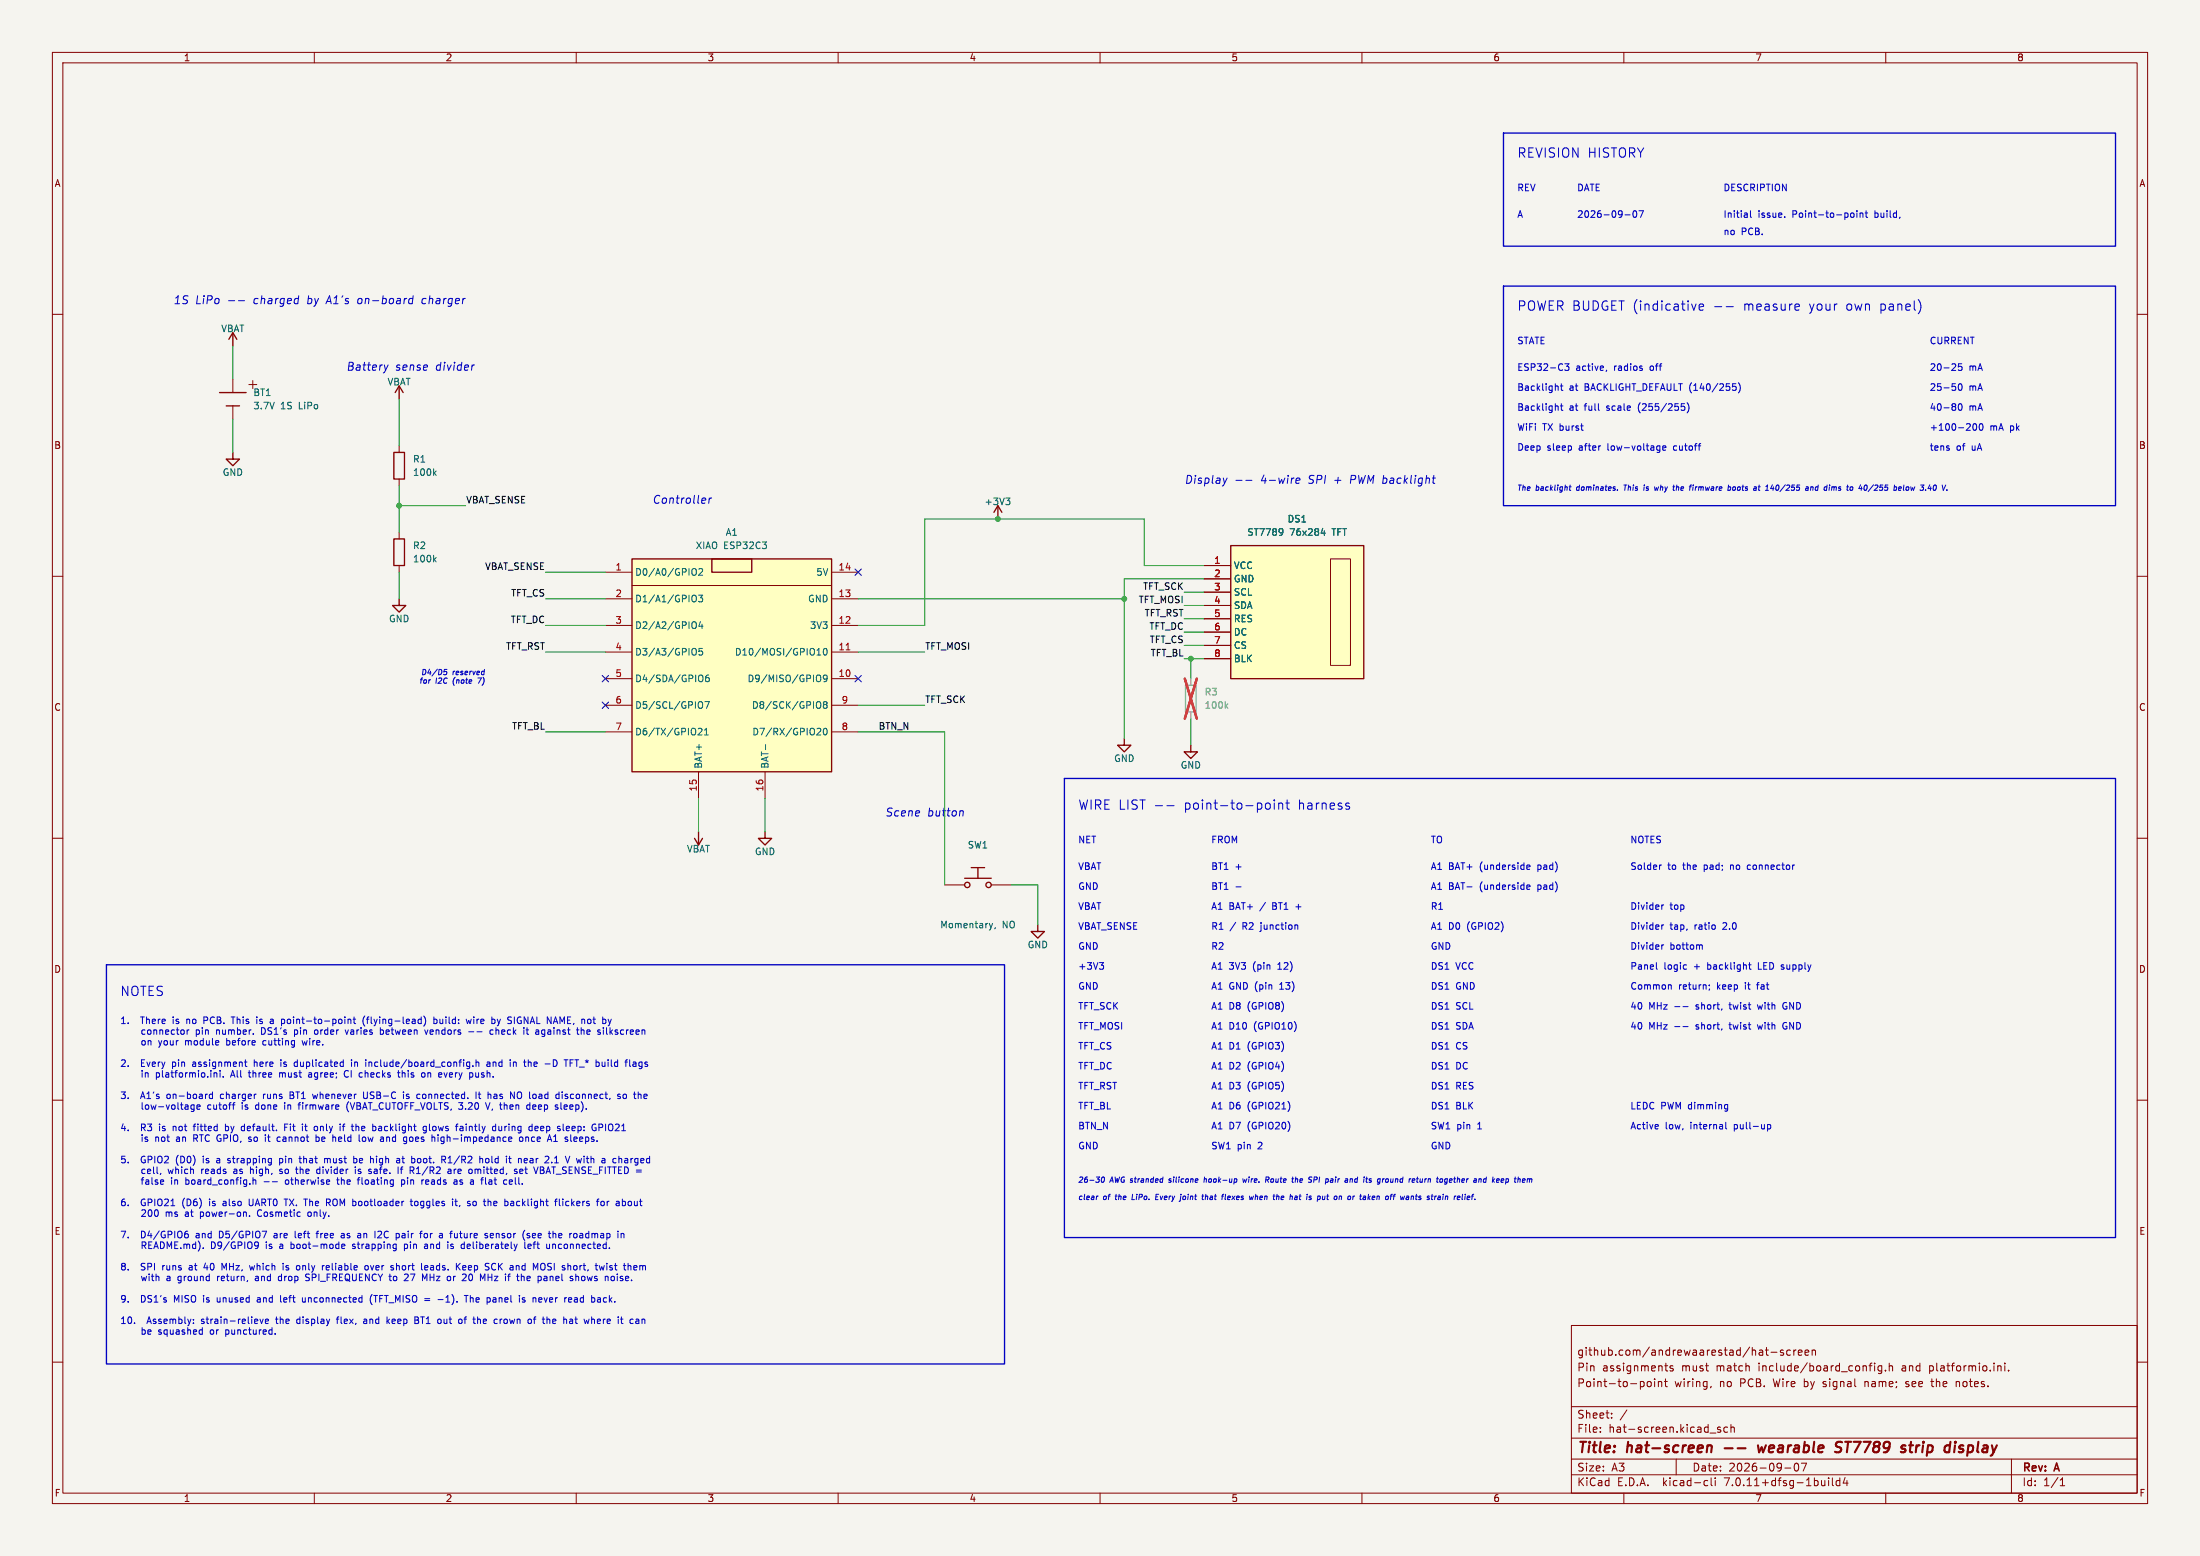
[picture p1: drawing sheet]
(kicad_sch (version 20230121) (generator eeschema)

 (paper "A3")

 (title_block
  (title "hat-screen -- wearable ST7789 strip display")
  (date "2026-09-07")
  (rev "A")
  (comment 1 "Point-to-point wiring, no PCB. Wire by signal name; see the notes.")
  (comment 2 "Pin assignments must match include/board_config.h and platformio.ini.")
  (comment 3 "github.com/andrewaarestad/hat-screen"))

 (lib_symbols
 (symbol "hat-screen:XIAO_ESP32C3" (pin_names (offset 0.508)) (in_bom yes) (on_board yes)
  (property "Reference" "A" (at 0 25.4 0) (effects (font (size 1.27 1.27))))
  (property "Value" "XIAO ESP32C3" (at 0 22.86 0) (effects (font (size 1.27 1.27))))
  (property "Footprint" "" (at 0 0 0) (effects (font (size 1.27 1.27)) hide))
  (property "Datasheet" "https://wiki.seeedstudio.com/XIAO_ESP32C3_Getting_Started/" (at 0 0 0) (effects (font (size 1.27 1.27)) hide))
  (property "Manufacturer" "Seeed Studio" (at 0 0 0) (effects (font (size 1.27 1.27)) hide))
  (property "MPN" "113991054" (at 0 0 0) (effects (font (size 1.27 1.27)) hide))
  (property "Fit" "Fit" (at 0 0 0) (effects (font (size 1.27 1.27)) hide))
  (symbol "XIAO_ESP32C3_0_1"
   (rectangle (start -19.05 20.32) (end 19.05 -20.32) (stroke (width 0.254) (type default)) (fill (type background)))
   (rectangle (start -3.81 20.32) (end 3.81 17.78) (stroke (width 0.254) (type default)) (fill (type none)))
   (polyline (pts (xy -19.05 15.24) (xy 19.05 15.24)) (stroke (width 0.127) (type default)) (fill (type none))))
  (symbol "XIAO_ESP32C3_1_1"
   (pin bidirectional line (at -24.13 17.78 0) (length 5.08) (name "D0/A0/GPIO2" (effects (font (size 1.27 1.27)))) (number "1" (effects (font (size 1.27 1.27)))))
   (pin bidirectional line (at -24.13 12.7 0) (length 5.08) (name "D1/A1/GPIO3" (effects (font (size 1.27 1.27)))) (number "2" (effects (font (size 1.27 1.27)))))
   (pin bidirectional line (at -24.13 7.62 0) (length 5.08) (name "D2/A2/GPIO4" (effects (font (size 1.27 1.27)))) (number "3" (effects (font (size 1.27 1.27)))))
   (pin bidirectional line (at -24.13 2.54 0) (length 5.08) (name "D3/A3/GPIO5" (effects (font (size 1.27 1.27)))) (number "4" (effects (font (size 1.27 1.27)))))
   (pin bidirectional line (at -24.13 -2.54 0) (length 5.08) (name "D4/SDA/GPIO6" (effects (font (size 1.27 1.27)))) (number "5" (effects (font (size 1.27 1.27)))))
   (pin bidirectional line (at -24.13 -7.62 0) (length 5.08) (name "D5/SCL/GPIO7" (effects (font (size 1.27 1.27)))) (number "6" (effects (font (size 1.27 1.27)))))
   (pin bidirectional line (at -24.13 -12.7 0) (length 5.08) (name "D6/TX/GPIO21" (effects (font (size 1.27 1.27)))) (number "7" (effects (font (size 1.27 1.27)))))
   (pin power_out line (at 24.13 17.78 180) (length 5.08) (name "5V" (effects (font (size 1.27 1.27)))) (number "14" (effects (font (size 1.27 1.27)))))
   (pin power_in line (at 24.13 12.7 180) (length 5.08) (name "GND" (effects (font (size 1.27 1.27)))) (number "13" (effects (font (size 1.27 1.27)))))
   (pin power_out line (at 24.13 7.62 180) (length 5.08) (name "3V3" (effects (font (size 1.27 1.27)))) (number "12" (effects (font (size 1.27 1.27)))))
   (pin bidirectional line (at 24.13 2.54 180) (length 5.08) (name "D10/MOSI/GPIO10" (effects (font (size 1.27 1.27)))) (number "11" (effects (font (size 1.27 1.27)))))
   (pin bidirectional line (at 24.13 -2.54 180) (length 5.08) (name "D9/MISO/GPIO9" (effects (font (size 1.27 1.27)))) (number "10" (effects (font (size 1.27 1.27)))))
   (pin bidirectional line (at 24.13 -7.62 180) (length 5.08) (name "D8/SCK/GPIO8" (effects (font (size 1.27 1.27)))) (number "9" (effects (font (size 1.27 1.27)))))
   (pin bidirectional line (at 24.13 -12.7 180) (length 5.08) (name "D7/RX/GPIO20" (effects (font (size 1.27 1.27)))) (number "8" (effects (font (size 1.27 1.27)))))
   (pin power_in line (at -6.35 -25.4 90) (length 5.08) (name "BAT+" (effects (font (size 1.27 1.27)))) (number "15" (effects (font (size 1.27 1.27)))))
   (pin power_in line (at 6.35 -25.4 90) (length 5.08) (name "BAT-" (effects (font (size 1.27 1.27)))) (number "16" (effects (font (size 1.27 1.27)))))))
 (symbol "hat-screen:ST7789_76x284" (pin_names (offset 0.508)) (in_bom yes) (on_board yes)
  (property "Reference" "DS" (at 0 15.24 0) (effects (font (size 1.27 1.27))))
  (property "Value" "ST7789 76x284 TFT" (at 0 -15.24 0) (effects (font (size 1.27 1.27))))
  (property "Footprint" "" (at 0 0 0) (effects (font (size 1.27 1.27)) hide))
  (property "Datasheet" "~" (at 0 0 0) (effects (font (size 1.27 1.27)) hide))
  (property "Manufacturer" "Generic" (at 0 0 0) (effects (font (size 1.27 1.27)) hide))
  (property "MPN" "ST7789 2.25\" 76x284" (at 0 0 0) (effects (font (size 1.27 1.27)) hide))
  (property "Fit" "Fit" (at 0 0 0) (effects (font (size 1.27 1.27)) hide))
  (symbol "ST7789_76x284_0_1"
   (rectangle (start -12.7 12.7) (end 12.7 -12.7) (stroke (width 0.254) (type default)) (fill (type background)))
   (rectangle (start 6.35 10.16) (end 10.16 -10.16) (stroke (width 0.127) (type default)) (fill (type none))))
  (symbol "ST7789_76x284_1_1"
   (pin power_in line (at -17.78 8.89 0) (length 5.08) (name "VCC" (effects (font (size 1.27 1.27)))) (number "1" (effects (font (size 1.27 1.27)))))
   (pin power_in line (at -17.78 6.35 0) (length 5.08) (name "GND" (effects (font (size 1.27 1.27)))) (number "2" (effects (font (size 1.27 1.27)))))
   (pin input line (at -17.78 3.81 0) (length 5.08) (name "SCL" (effects (font (size 1.27 1.27)))) (number "3" (effects (font (size 1.27 1.27)))))
   (pin input line (at -17.78 1.27 0) (length 5.08) (name "SDA" (effects (font (size 1.27 1.27)))) (number "4" (effects (font (size 1.27 1.27)))))
   (pin input line (at -17.78 -1.27 0) (length 5.08) (name "RES" (effects (font (size 1.27 1.27)))) (number "5" (effects (font (size 1.27 1.27)))))
   (pin input line (at -17.78 -3.81 0) (length 5.08) (name "DC" (effects (font (size 1.27 1.27)))) (number "6" (effects (font (size 1.27 1.27)))))
   (pin input line (at -17.78 -6.35 0) (length 5.08) (name "CS" (effects (font (size 1.27 1.27)))) (number "7" (effects (font (size 1.27 1.27)))))
   (pin input line (at -17.78 -8.89 0) (length 5.08) (name "BLK" (effects (font (size 1.27 1.27)))) (number "8" (effects (font (size 1.27 1.27)))))))
 (symbol "hat-screen:R" (pin_numbers hide) (pin_names (offset 0) hide) (in_bom yes) (on_board yes)
  (property "Reference" "R" (at 2.54 0 90) (effects (font (size 1.27 1.27))))
  (property "Value" "R" (at 0 0 90) (effects (font (size 1.27 1.27))))
  (property "Footprint" "" (at 0 0 0) (effects (font (size 1.27 1.27)) hide))
  (property "Datasheet" "~" (at 0 0 0) (effects (font (size 1.27 1.27)) hide))
  (symbol "R_0_1"
   (rectangle (start -1.016 2.54) (end 1.016 -2.54) (stroke (width 0.254) (type default)) (fill (type none))))
  (symbol "R_1_1"
   (pin passive line (at 0 3.81 270) (length 1.27) (name "~" (effects (font (size 1.27 1.27)))) (number "1" (effects (font (size 1.27 1.27)))))
   (pin passive line (at 0 -3.81 90) (length 1.27) (name "~" (effects (font (size 1.27 1.27)))) (number "2" (effects (font (size 1.27 1.27)))))))
 (symbol "hat-screen:SW_Push" (pin_numbers hide) (pin_names (offset 0) hide) (in_bom yes) (on_board yes)
  (property "Reference" "SW" (at 0 5.08 0) (effects (font (size 1.27 1.27))))
  (property "Value" "SW_Push" (at 0 -3.81 0) (effects (font (size 1.27 1.27))))
  (property "Footprint" "" (at 0 0 0) (effects (font (size 1.27 1.27)) hide))
  (property "Datasheet" "~" (at 0 0 0) (effects (font (size 1.27 1.27)) hide))
  (symbol "SW_Push_0_1"
   (circle (center -2.032 0) (radius 0.508) (stroke (width 0.254) (type default)) (fill (type none)))
   (circle (center 2.032 0) (radius 0.508) (stroke (width 0.254) (type default)) (fill (type none)))
   (polyline (pts (xy -2.54 1.27) (xy 2.54 1.27)) (stroke (width 0.254) (type default)) (fill (type none)))
   (polyline (pts (xy 0 1.27) (xy 0 3.302)) (stroke (width 0.254) (type default)) (fill (type none)))
   (polyline (pts (xy -1.27 3.302) (xy 1.27 3.302)) (stroke (width 0.254) (type default)) (fill (type none))))
  (symbol "SW_Push_1_1"
   (pin passive line (at -6.35 0 0) (length 3.81) (name "1" (effects (font (size 1.27 1.27)))) (number "1" (effects (font (size 1.27 1.27)))))
   (pin passive line (at 6.35 0 180) (length 3.81) (name "2" (effects (font (size 1.27 1.27)))) (number "2" (effects (font (size 1.27 1.27)))))))
 (symbol "hat-screen:Battery_Cell_LiPo" (pin_numbers hide) (pin_names (offset 0) hide) (in_bom yes) (on_board yes)
  (property "Reference" "BT" (at 3.81 1.27 0) (effects (font (size 1.27 1.27))))
  (property "Value" "3.7V 1S LiPo" (at 3.81 -1.27 0) (effects (font (size 1.27 1.27))))
  (property "Footprint" "" (at 0 0 0) (effects (font (size 1.27 1.27)) hide))
  (property "Datasheet" "~" (at 0 0 0) (effects (font (size 1.27 1.27)) hide))
  (symbol "Battery_Cell_LiPo_0_1"
   (polyline (pts (xy -2.54 1.27) (xy 2.54 1.27)) (stroke (width 0.254) (type default)) (fill (type none)))
   (polyline (pts (xy -1.27 -1.27) (xy 1.27 -1.27)) (stroke (width 0.254) (type default)) (fill (type none)))
   (polyline (pts (xy 3.048 2.794) (xy 4.572 2.794)) (stroke (width 0.127) (type default)) (fill (type none)))
   (polyline (pts (xy 3.81 2.032) (xy 3.81 3.556)) (stroke (width 0.127) (type default)) (fill (type none))))
  (symbol "Battery_Cell_LiPo_1_1"
   (pin power_out line (at 0 3.81 270) (length 2.54) (name "+" (effects (font (size 1.27 1.27)))) (number "1" (effects (font (size 1.27 1.27)))))
   (pin power_out line (at 0 -3.81 90) (length 2.54) (name "-" (effects (font (size 1.27 1.27)))) (number "2" (effects (font (size 1.27 1.27)))))))
 (symbol "hat-screen:+3V3" (power) (pin_numbers hide) (pin_names (offset 0) hide) (in_bom no) (on_board yes)
  (property "Reference" "#PWR" (at 0 -1.27 0) (effects (font (size 1.27 1.27))))
  (property "Value" "+3V3" (at 0 3.556 0) (effects (font (size 1.27 1.27))))
  (property "Footprint" "" (at 0 0 0) (effects (font (size 1.27 1.27)) hide))
  (property "Datasheet" "~" (at 0 0 0) (effects (font (size 1.27 1.27)) hide))
  (symbol "+3V3_0_1"
   (polyline (pts (xy 0 0) (xy 0 2.54)) (stroke (width 0.254) (type default)) (fill (type none)))
   (polyline (pts (xy -0.762 1.27) (xy 0 2.54) (xy 0.762 1.27)) (stroke (width 0.254) (type default)) (fill (type none))))
  (symbol "+3V3_1_1"
   (pin power_in line (at 0 0 90) (length 0) hide (name "+3V3" (effects (font (size 1.27 1.27)))) (number "1" (effects (font (size 1.27 1.27)))))))
 (symbol "hat-screen:VBAT" (power) (pin_numbers hide) (pin_names (offset 0) hide) (in_bom no) (on_board yes)
  (property "Reference" "#PWR" (at 0 -1.27 0) (effects (font (size 1.27 1.27))))
  (property "Value" "VBAT" (at 0 3.556 0) (effects (font (size 1.27 1.27))))
  (property "Footprint" "" (at 0 0 0) (effects (font (size 1.27 1.27)) hide))
  (property "Datasheet" "~" (at 0 0 0) (effects (font (size 1.27 1.27)) hide))
  (symbol "VBAT_0_1"
   (polyline (pts (xy 0 0) (xy 0 2.54)) (stroke (width 0.254) (type default)) (fill (type none)))
   (polyline (pts (xy -0.762 1.27) (xy 0 2.54) (xy 0.762 1.27)) (stroke (width 0.254) (type default)) (fill (type none))))
  (symbol "VBAT_1_1"
   (pin power_in line (at 0 0 90) (length 0) hide (name "VBAT" (effects (font (size 1.27 1.27)))) (number "1" (effects (font (size 1.27 1.27)))))))
 (symbol "hat-screen:GND" (power) (pin_numbers hide) (pin_names (offset 0) hide) (in_bom no) (on_board yes)
  (property "Reference" "#PWR" (at 0 1.27 0) (effects (font (size 1.27 1.27))))
  (property "Value" "GND" (at 0 -3.81 0) (effects (font (size 1.27 1.27))))
  (property "Footprint" "" (at 0 0 0) (effects (font (size 1.27 1.27)) hide))
  (property "Datasheet" "~" (at 0 0 0) (effects (font (size 1.27 1.27)) hide))
  (symbol "GND_0_1"
   (polyline (pts (xy 0 0) (xy 0 -1.27) (xy 1.27 -1.27) (xy 0 -2.54) (xy -1.27 -1.27) (xy 0 -1.27)) (stroke (width 0.254) (type default)) (fill (type none))))
  (symbol "GND_1_1"
   (pin power_in line (at 0 0 270) (length 0) hide (name "GND" (effects (font (size 1.27 1.27)))) (number "1" (effects (font (size 1.27 1.27))))))))

 (symbol (lib_id "hat-screen:XIAO_ESP32C3") (at 139.7 127.0 0) (unit 1) (in_bom yes) (on_board yes) (dnp no)
  (property "Reference" "A1" (id 0) (at 139.7 101.6 0) (effects (font (size 1.27 1.27))))
  (property "Value" "XIAO ESP32C3" (id 1) (at 139.7 104.14 0) (effects (font (size 1.27 1.27))))
  (property "Footprint" "" (id 2) (at 139.7 127.0 0) (effects (font (size 1.27 1.27)) hide))
  (property "Datasheet" "~" (id 3) (at 139.7 127.0 0) (effects (font (size 1.27 1.27)) hide))
  (property "Manufacturer" "Seeed Studio" (id 4) (at 139.7 127.0 0) (effects (font (size 1.27 1.27)) hide))
  (property "MPN" "113991054" (id 5) (at 139.7 127.0 0) (effects (font (size 1.27 1.27)) hide))
  (property "Fit" "Fit" (id 6) (at 139.7 127.0 0) (effects (font (size 1.27 1.27)) hide))
  (property "Description" "ESP32-C3 module, USB-C, on-board 1S LiPo charger" (id 7) (at 139.7 127.0 0) (effects (font (size 1.27 1.27)) hide)) (pin "1") (pin "2") (pin "3") (pin "4") (pin "5") (pin "6") (pin "7") (pin "8") (pin "9") (pin "10") (pin "11") (pin "12") (pin "13") (pin "14") (pin "15") (pin "16"))
 (wire (pts (xy 115.57 109.22) (xy 104.14 109.22)) (stroke (width 0) (type default)))
 (label "VBAT_SENSE" (at 104.14 109.22 180) (fields_autoplaced) (effects (font (size 1.27 1.27)) (justify right bottom)))
 (wire (pts (xy 115.57 114.3) (xy 104.14 114.3)) (stroke (width 0) (type default)))
 (label "TFT_CS" (at 104.14 114.3 180) (fields_autoplaced) (effects (font (size 1.27 1.27)) (justify right bottom)))
 (wire (pts (xy 115.57 119.38) (xy 104.14 119.38)) (stroke (width 0) (type default)))
 (label "TFT_DC" (at 104.14 119.38 180) (fields_autoplaced) (effects (font (size 1.27 1.27)) (justify right bottom)))
 (wire (pts (xy 115.57 124.46) (xy 104.14 124.46)) (stroke (width 0) (type default)))
 (label "TFT_RST" (at 104.14 124.46 180) (fields_autoplaced) (effects (font (size 1.27 1.27)) (justify right bottom)))
 (wire (pts (xy 115.57 139.7) (xy 104.14 139.7)) (stroke (width 0) (type default)))
 (label "TFT_BL" (at 104.14 139.7 180) (fields_autoplaced) (effects (font (size 1.27 1.27)) (justify right bottom)))
 (no_connect (at 115.57 129.54))
 (no_connect (at 115.57 134.62))
 (no_connect (at 163.82999999999998 109.22))
 (no_connect (at 163.82999999999998 129.54))
 (wire (pts (xy 163.82999999999998 124.46) (xy 176.53 124.46)) (stroke (width 0) (type default)))
 (label "TFT_MOSI" (at 176.53 124.46 0) (fields_autoplaced) (effects (font (size 1.27 1.27)) (justify left bottom)))
 (wire (pts (xy 163.82999999999998 134.62) (xy 176.53 134.62)) (stroke (width 0) (type default)))
 (label "TFT_SCK" (at 176.53 134.62 0) (fields_autoplaced) (effects (font (size 1.27 1.27)) (justify left bottom)))
 (wire (pts (xy 163.82999999999998 114.3) (xy 214.63 114.3)) (stroke (width 0) (type default)))
 (wire (pts (xy 214.63 114.3) (xy 214.63 140.97)) (stroke (width 0) (type default)))
 (symbol (lib_id "hat-screen:GND") (at 214.63 140.97 0) (unit 1) (in_bom no) (on_board yes) (dnp no)
  (property "Reference" "#PWR0101" (id 0) (at 214.63 147.32 0) (effects (font (size 1.27 1.27)) hide))
  (property "Value" "GND" (id 1) (at 214.63 144.78 0) (effects (font (size 1.27 1.27))))
  (property "Footprint" "" (id 2) (at 214.63 140.97 0) (effects (font (size 1.27 1.27)) hide))
  (property "Datasheet" "~" (id 3) (at 214.63 140.97 0) (effects (font (size 1.27 1.27)) hide)) (pin "1"))
 (wire (pts (xy 163.82999999999998 119.38) (xy 176.53 119.38)) (stroke (width 0) (type default)))
 (wire (pts (xy 176.53 119.38) (xy 176.53 99.06)) (stroke (width 0) (type default)))
 (wire (pts (xy 176.53 99.06) (xy 190.5 99.06)) (stroke (width 0) (type default)))
 (wire (pts (xy 190.5 99.06) (xy 218.44 99.06)) (stroke (width 0) (type default)))
 (wire (pts (xy 218.44 99.06) (xy 218.44 107.95)) (stroke (width 0) (type default)))
 (wire (pts (xy 218.44 107.95) (xy 229.87 107.95)) (stroke (width 0) (type default)))
 (junction (at 190.5 99.06) (diameter 0) (color 0 0 0 0))
 (symbol (lib_id "hat-screen:+3V3") (at 190.5 99.06 0) (unit 1) (in_bom no) (on_board yes) (dnp no)
  (property "Reference" "#PWR0102" (id 0) (at 190.5 105.41 0) (effects (font (size 1.27 1.27)) hide))
  (property "Value" "+3V3" (id 1) (at 190.5 95.758 0) (effects (font (size 1.27 1.27))))
  (property "Footprint" "" (id 2) (at 190.5 99.06 0) (effects (font (size 1.27 1.27)) hide))
  (property "Datasheet" "~" (id 3) (at 190.5 99.06 0) (effects (font (size 1.27 1.27)) hide)) (pin "1"))
 (wire (pts (xy 133.35 152.4) (xy 133.35 158.75)) (stroke (width 0) (type default)))
 (symbol (lib_id "hat-screen:VBAT") (at 133.35 158.75 180) (unit 1) (in_bom no) (on_board yes) (dnp no)
  (property "Reference" "#PWR0103" (id 0) (at 133.35 165.1 0) (effects (font (size 1.27 1.27)) hide))
  (property "Value" "VBAT" (id 1) (at 133.35 162.052 0) (effects (font (size 1.27 1.27))))
  (property "Footprint" "" (id 2) (at 133.35 158.75 0) (effects (font (size 1.27 1.27)) hide))
  (property "Datasheet" "~" (id 3) (at 133.35 158.75 0) (effects (font (size 1.27 1.27)) hide)) (pin "1"))
 (wire (pts (xy 146.05 152.4) (xy 146.05 158.75)) (stroke (width 0) (type default)))
 (symbol (lib_id "hat-screen:GND") (at 146.05 158.75 0) (unit 1) (in_bom no) (on_board yes) (dnp no)
  (property "Reference" "#PWR0104" (id 0) (at 146.05 165.1 0) (effects (font (size 1.27 1.27)) hide))
  (property "Value" "GND" (id 1) (at 146.05 162.56 0) (effects (font (size 1.27 1.27))))
  (property "Footprint" "" (id 2) (at 146.05 158.75 0) (effects (font (size 1.27 1.27)) hide))
  (property "Datasheet" "~" (id 3) (at 146.05 158.75 0) (effects (font (size 1.27 1.27)) hide)) (pin "1"))
 (symbol (lib_id "hat-screen:Battery_Cell_LiPo") (at 44.45 76.2 0) (unit 1) (in_bom yes) (on_board yes) (dnp no)
  (property "Reference" "BT1" (id 0) (at 48.26 74.93 0) (effects (font (size 1.27 1.27)) (justify left)))
  (property "Value" "3.7V 1S LiPo" (id 1) (at 48.26 77.47 0) (effects (font (size 1.27 1.27)) (justify left)))
  (property "Footprint" "" (id 2) (at 44.45 76.2 0) (effects (font (size 1.27 1.27)) hide))
  (property "Datasheet" "~" (id 3) (at 44.45 76.2 0) (effects (font (size 1.27 1.27)) hide))
  (property "Fit" "Fit" (id 4) (at 44.45 76.2 0) (effects (font (size 1.27 1.27)) hide))
  (property "Description" "1S LiPo, 3.7 V nominal / 4.2 V charged; size to suit the hat band" (id 5) (at 44.45 76.2 0) (effects (font (size 1.27 1.27)) hide)) (pin "1") (pin "2"))
 (wire (pts (xy 44.45 72.39) (xy 44.45 66.04)) (stroke (width 0) (type default)))
 (symbol (lib_id "hat-screen:VBAT") (at 44.45 66.04 0) (unit 1) (in_bom no) (on_board yes) (dnp no)
  (property "Reference" "#PWR0105" (id 0) (at 44.45 72.39 0) (effects (font (size 1.27 1.27)) hide))
  (property "Value" "VBAT" (id 1) (at 44.45 62.73800000000001 0) (effects (font (size 1.27 1.27))))
  (property "Footprint" "" (id 2) (at 44.45 66.04 0) (effects (font (size 1.27 1.27)) hide))
  (property "Datasheet" "~" (id 3) (at 44.45 66.04 0) (effects (font (size 1.27 1.27)) hide)) (pin "1"))
 (wire (pts (xy 44.45 80.01) (xy 44.45 86.36)) (stroke (width 0) (type default)))
 (symbol (lib_id "hat-screen:GND") (at 44.45 86.36 0) (unit 1) (in_bom no) (on_board yes) (dnp no)
  (property "Reference" "#PWR0106" (id 0) (at 44.45 92.71 0) (effects (font (size 1.27 1.27)) hide))
  (property "Value" "GND" (id 1) (at 44.45 90.17 0) (effects (font (size 1.27 1.27))))
  (property "Footprint" "" (id 2) (at 44.45 86.36 0) (effects (font (size 1.27 1.27)) hide))
  (property "Datasheet" "~" (id 3) (at 44.45 86.36 0) (effects (font (size 1.27 1.27)) hide)) (pin "1"))
 (symbol (lib_id "hat-screen:R") (at 76.2 88.9 0) (unit 1) (in_bom yes) (on_board yes) (dnp no)
  (property "Reference" "R1" (id 0) (at 78.74 87.63 0) (effects (font (size 1.27 1.27)) (justify left)))
  (property "Value" "100k" (id 1) (at 78.74 90.17 0) (effects (font (size 1.27 1.27)) (justify left)))
  (property "Footprint" "" (id 2) (at 76.2 88.9 0) (effects (font (size 1.27 1.27)) hide))
  (property "Datasheet" "~" (id 3) (at 76.2 88.9 0) (effects (font (size 1.27 1.27)) hide))
  (property "Fit" "Fit" (id 4) (at 76.2 88.9 0) (effects (font (size 1.27 1.27)) hide))
  (property "Tolerance" "1%" (id 5) (at 76.2 88.9 0) (effects (font (size 1.27 1.27)) hide))
  (property "Power" "0.125W" (id 6) (at 76.2 88.9 0) (effects (font (size 1.27 1.27)) hide)) (pin "1") (pin "2"))
 (symbol (lib_id "hat-screen:R") (at 76.2 105.41 0) (unit 1) (in_bom yes) (on_board yes) (dnp no)
  (property "Reference" "R2" (id 0) (at 78.74 104.14 0) (effects (font (size 1.27 1.27)) (justify left)))
  (property "Value" "100k" (id 1) (at 78.74 106.68 0) (effects (font (size 1.27 1.27)) (justify left)))
  (property "Footprint" "" (id 2) (at 76.2 105.41 0) (effects (font (size 1.27 1.27)) hide))
  (property "Datasheet" "~" (id 3) (at 76.2 105.41 0) (effects (font (size 1.27 1.27)) hide))
  (property "Fit" "Fit" (id 4) (at 76.2 105.41 0) (effects (font (size 1.27 1.27)) hide))
  (property "Tolerance" "1%" (id 5) (at 76.2 105.41 0) (effects (font (size 1.27 1.27)) hide))
  (property "Power" "0.125W" (id 6) (at 76.2 105.41 0) (effects (font (size 1.27 1.27)) hide)) (pin "1") (pin "2"))
 (symbol (lib_id "hat-screen:VBAT") (at 76.2 76.2 0) (unit 1) (in_bom no) (on_board yes) (dnp no)
  (property "Reference" "#PWR0107" (id 0) (at 76.2 82.55 0) (effects (font (size 1.27 1.27)) hide))
  (property "Value" "VBAT" (id 1) (at 76.2 72.898 0) (effects (font (size 1.27 1.27))))
  (property "Footprint" "" (id 2) (at 76.2 76.2 0) (effects (font (size 1.27 1.27)) hide))
  (property "Datasheet" "~" (id 3) (at 76.2 76.2 0) (effects (font (size 1.27 1.27)) hide)) (pin "1"))
 (wire (pts (xy 76.2 76.2) (xy 76.2 85.09)) (stroke (width 0) (type default)))
 (wire (pts (xy 76.2 92.71) (xy 76.2 96.52)) (stroke (width 0) (type default)))
 (wire (pts (xy 76.2 96.52) (xy 76.2 101.6)) (stroke (width 0) (type default)))
 (junction (at 76.2 96.52) (diameter 0) (color 0 0 0 0))
 (wire (pts (xy 76.2 96.52) (xy 88.9 96.52)) (stroke (width 0) (type default)))
 (label "VBAT_SENSE" (at 88.9 96.52 0) (fields_autoplaced) (effects (font (size 1.27 1.27)) (justify left bottom)))
 (wire (pts (xy 76.2 109.22) (xy 76.2 114.3)) (stroke (width 0) (type default)))
 (symbol (lib_id "hat-screen:GND") (at 76.2 114.3 0) (unit 1) (in_bom no) (on_board yes) (dnp no)
  (property "Reference" "#PWR0108" (id 0) (at 76.2 120.64999999999999 0) (effects (font (size 1.27 1.27)) hide))
  (property "Value" "GND" (id 1) (at 76.2 118.11 0) (effects (font (size 1.27 1.27))))
  (property "Footprint" "" (id 2) (at 76.2 114.3 0) (effects (font (size 1.27 1.27)) hide))
  (property "Datasheet" "~" (id 3) (at 76.2 114.3 0) (effects (font (size 1.27 1.27)) hide)) (pin "1"))
 (symbol (lib_id "hat-screen:ST7789_76x284") (at 247.65 116.84 0) (unit 1) (in_bom yes) (on_board yes) (dnp no)
  (property "Reference" "DS1" (id 0) (at 247.65 99.06 0) (effects (font (size 1.27 1.27))))
  (property "Value" "ST7789 76x284 TFT" (id 1) (at 247.65 101.6 0) (effects (font (size 1.27 1.27))))
  (property "Footprint" "" (id 2) (at 247.65 116.84 0) (effects (font (size 1.27 1.27)) hide))
  (property "Datasheet" "~" (id 3) (at 247.65 116.84 0) (effects (font (size 1.27 1.27)) hide))
  (property "Manufacturer" "Generic" (id 4) (at 247.65 116.84 0) (effects (font (size 1.27 1.27)) hide))
  (property "MPN" "ST7789 2.25in 76x284" (id 5) (at 247.65 116.84 0) (effects (font (size 1.27 1.27)) hide))
  (property "Fit" "Fit" (id 6) (at 247.65 116.84 0) (effects (font (size 1.27 1.27)) hide))
  (property "Description" "4-wire SPI TFT strip panel, LED backlight" (id 7) (at 247.65 116.84 0) (effects (font (size 1.27 1.27)) hide)) (pin "1") (pin "2") (pin "3") (pin "4") (pin "5") (pin "6") (pin "7") (pin "8"))
 (wire (pts (xy 229.87 110.49) (xy 214.63 110.49)) (stroke (width 0) (type default)))
 (wire (pts (xy 214.63 110.49) (xy 214.63 114.3)) (stroke (width 0) (type default)))
 (junction (at 214.63 114.3) (diameter 0) (color 0 0 0 0))
 (wire (pts (xy 229.87 113.03) (xy 226.06 113.03)) (stroke (width 0) (type default)))
 (label "TFT_SCK" (at 226.06 113.03 180) (fields_autoplaced) (effects (font (size 1.27 1.27)) (justify right bottom)))
 (wire (pts (xy 229.87 115.57) (xy 226.06 115.57)) (stroke (width 0) (type default)))
 (label "TFT_MOSI" (at 226.06 115.57 180) (fields_autoplaced) (effects (font (size 1.27 1.27)) (justify right bottom)))
 (wire (pts (xy 229.87 118.11) (xy 226.06 118.11)) (stroke (width 0) (type default)))
 (label "TFT_RST" (at 226.06 118.11 180) (fields_autoplaced) (effects (font (size 1.27 1.27)) (justify right bottom)))
 (wire (pts (xy 229.87 120.65) (xy 226.06 120.65)) (stroke (width 0) (type default)))
 (label "TFT_DC" (at 226.06 120.65 180) (fields_autoplaced) (effects (font (size 1.27 1.27)) (justify right bottom)))
 (wire (pts (xy 229.87 123.19) (xy 226.06 123.19)) (stroke (width 0) (type default)))
 (label "TFT_CS" (at 226.06 123.19 180) (fields_autoplaced) (effects (font (size 1.27 1.27)) (justify right bottom)))
 (wire (pts (xy 229.87 125.73) (xy 227.33 125.73)) (stroke (width 0) (type default)))
 (wire (pts (xy 227.33 125.73) (xy 226.06 125.73)) (stroke (width 0) (type default)))
 (junction (at 227.33 125.73) (diameter 0) (color 0 0 0 0))
 (label "TFT_BL" (at 226.06 125.73 180) (fields_autoplaced) (effects (font (size 1.27 1.27)) (justify right bottom)))
 (wire (pts (xy 227.33 125.73) (xy 227.33 129.54)) (stroke (width 0) (type default)))
 (symbol (lib_id "hat-screen:R") (at 227.33 133.35 0) (unit 1) (in_bom yes) (on_board yes) (dnp yes)
  (property "Reference" "R3" (id 0) (at 229.87 132.08 0) (effects (font (size 1.27 1.27)) (justify left)))
  (property "Value" "100k" (id 1) (at 229.87 134.62 0) (effects (font (size 1.27 1.27)) (justify left)))
  (property "Footprint" "" (id 2) (at 227.33 133.35 0) (effects (font (size 1.27 1.27)) hide))
  (property "Datasheet" "~" (id 3) (at 227.33 133.35 0) (effects (font (size 1.27 1.27)) hide))
  (property "Fit" "DNF - see note 4" (id 4) (at 227.33 133.35 0) (effects (font (size 1.27 1.27)) hide))
  (property "Tolerance" "5%" (id 5) (at 227.33 133.35 0) (effects (font (size 1.27 1.27)) hide))
  (property "Power" "0.125W" (id 6) (at 227.33 133.35 0) (effects (font (size 1.27 1.27)) hide)) (pin "1") (pin "2"))
 (wire (pts (xy 227.33 137.16) (xy 227.33 142.24)) (stroke (width 0) (type default)))
 (symbol (lib_id "hat-screen:GND") (at 227.33 142.24 0) (unit 1) (in_bom no) (on_board yes) (dnp no)
  (property "Reference" "#PWR0109" (id 0) (at 227.33 148.59 0) (effects (font (size 1.27 1.27)) hide))
  (property "Value" "GND" (id 1) (at 227.33 146.05 0) (effects (font (size 1.27 1.27))))
  (property "Footprint" "" (id 2) (at 227.33 142.24 0) (effects (font (size 1.27 1.27)) hide))
  (property "Datasheet" "~" (id 3) (at 227.33 142.24 0) (effects (font (size 1.27 1.27)) hide)) (pin "1"))
 (wire (pts (xy 163.82999999999998 139.7) (xy 180.34 139.7)) (stroke (width 0) (type default)))
 (wire (pts (xy 180.34 139.7) (xy 180.34 168.91)) (stroke (width 0) (type default)))
 (label "BTN_N" (at 167.64 139.7 0) (fields_autoplaced) (effects (font (size 1.27 1.27)) (justify left bottom)))
 (symbol (lib_id "hat-screen:SW_Push") (at 186.69 168.91 0) (unit 1) (in_bom yes) (on_board yes) (dnp no)
  (property "Reference" "SW1" (id 0) (at 186.69 161.29 0) (effects (font (size 1.27 1.27))))
  (property "Value" "Momentary, NO" (id 1) (at 186.69 176.53 0) (effects (font (size 1.27 1.27))))
  (property "Footprint" "" (id 2) (at 186.69 168.91 0) (effects (font (size 1.27 1.27)) hide))
  (property "Datasheet" "~" (id 3) (at 186.69 168.91 0) (effects (font (size 1.27 1.27)) hide))
  (property "Fit" "Fit" (id 4) (at 186.69 168.91 0) (effects (font (size 1.27 1.27)) hide))
  (property "Description" "Scene-advance button, to ground, internal pull-up" (id 5) (at 186.69 168.91 0) (effects (font (size 1.27 1.27)) hide)) (pin "1") (pin "2"))
 (wire (pts (xy 193.04 168.91) (xy 198.12 168.91)) (stroke (width 0) (type default)))
 (wire (pts (xy 198.12 168.91) (xy 198.12 176.53)) (stroke (width 0) (type default)))
 (symbol (lib_id "hat-screen:GND") (at 198.12 176.53 0) (unit 1) (in_bom no) (on_board yes) (dnp no)
  (property "Reference" "#PWR0110" (id 0) (at 198.12 182.88 0) (effects (font (size 1.27 1.27)) hide))
  (property "Value" "GND" (id 1) (at 198.12 180.34 0) (effects (font (size 1.27 1.27))))
  (property "Footprint" "" (id 2) (at 198.12 176.53 0) (effects (font (size 1.27 1.27)) hide))
  (property "Datasheet" "~" (id 3) (at 198.12 176.53 0) (effects (font (size 1.27 1.27)) hide)) (pin "1"))
 (text "1S LiPo -- charged by A1's on-board charger" (at 33.02 58.42 0) (effects (font (size 1.524 1.524) italic) (justify left bottom)))
 (text "Battery sense divider" (at 66.04 71.12 0) (effects (font (size 1.524 1.524) italic) (justify left bottom)))
 (text "Scene button" (at 168.91 156.21 0) (effects (font (size 1.524 1.524) italic) (justify left bottom)))
 (text "Display -- 4-wire SPI + PWM backlight" (at 226.06 92.71 0) (effects (font (size 1.524 1.524) italic) (justify left bottom)))
 (text "Controller" (at 124.46 96.52 0) (effects (font (size 1.524 1.524) italic) (justify left bottom)))
 (text "D4/D5 reserved\nfor I2C (note 7)" (at 92.71 130.81 0) (effects (font (size 1.016 1.016) italic) (justify right top)))
 (polyline (pts (xy 20.32 184.15) (xy 191.77 184.15) (xy 191.77 260.35) (xy 20.32 260.35) (xy 20.32 184.15)) (stroke (width 0.254) (type default)))
 (text "NOTES" (at 22.86 190.5 0) (effects (font (size 1.778 1.778)) (justify left bottom)))
 (text "1.  There is no PCB. This is a point-to-point (flying-lead) build: wire by SIGNAL NAME, not by\n    connector pin number. DS1's pin order varies between vendors -- check it against the silkscreen\n    on your module before cutting wire.\n\n2.  Every pin assignment here is duplicated in include/board_config.h and in the -D TFT_* build flags\n    in platformio.ini. All three must agree; CI checks this on every push.\n\n3.  A1's on-board charger runs BT1 whenever USB-C is connected. It has NO load disconnect, so the\n    low-voltage cutoff is done in firmware (VBAT_CUTOFF_VOLTS, 3.20 V, then deep sleep).\n\n4.  R3 is not fitted by default. Fit it only if the backlight glows faintly during deep sleep: GPIO21\n    is not an RTC GPIO, so it cannot be held low and goes high-impedance once A1 sleeps.\n\n5.  GPIO2 (D0) is a strapping pin that must be high at boot. R1/R2 hold it near 2.1 V with a charged\n    cell, which reads as high, so the divider is safe. If R1/R2 are omitted, set VBAT_SENSE_FITTED =\n    false in board_config.h -- otherwise the floating pin reads as a flat cell.\n\n6.  GPIO21 (D6) is also UART0 TX. The ROM bootloader toggles it, so the backlight flickers for about\n    200 ms at power-on. Cosmetic only.\n\n7.  D4/GPIO6 and D5/GPIO7 are left free as an I2C pair for a future sensor (see the roadmap in\n    README.md). D9/GPIO9 is a boot-mode strapping pin and is deliberately left unconnected.\n\n8.  SPI runs at 40 MHz, which is only reliable over short leads. Keep SCK and MOSI short, twist them\n    with a ground return, and drop SPI_FREQUENCY to 27 MHz or 20 MHz if the panel shows noise.\n\n9.  DS1's MISO is unused and left unconnected (TFT_MISO = -1). The panel is never read back.\n\n10.  Assembly: strain-relieve the display flex, and keep BT1 out of the crown of the hat where it can\n    be squashed or punctured." (at 22.86 194.31 0) (effects (font (size 1.27 1.27)) (justify left top)))
 (polyline (pts (xy 287.02 25.4) (xy 403.86 25.4) (xy 403.86 46.99) (xy 287.02 46.99) (xy 287.02 25.4)) (stroke (width 0.254) (type default)))
 (text "REVISION HISTORY" (at 289.56 30.48 0) (effects (font (size 1.778 1.778)) (justify left bottom)))
 (text "REV" (at 289.56 36.83 0) (effects (font (size 1.27 1.27)) (justify left bottom)))
 (text "DATE" (at 300.99 36.83 0) (effects (font (size 1.27 1.27)) (justify left bottom)))
 (text "DESCRIPTION" (at 328.93 36.83 0) (effects (font (size 1.27 1.27)) (justify left bottom)))
 (text "A" (at 289.56 41.91 0) (effects (font (size 1.27 1.27)) (justify left bottom)))
 (text "2026-09-07" (at 300.99 41.91 0) (effects (font (size 1.27 1.27)) (justify left bottom)))
 (text "Initial issue. Point-to-point build," (at 328.93 41.91 0) (effects (font (size 1.27 1.27)) (justify left bottom)))
 (text "no PCB." (at 328.93 45.211999999999996 0) (effects (font (size 1.27 1.27)) (justify left bottom)))
 (polyline (pts (xy 287.02 54.61) (xy 403.86 54.61) (xy 403.86 96.52) (xy 287.02 96.52) (xy 287.02 54.61)) (stroke (width 0.254) (type default)))
 (text "POWER BUDGET (indicative -- measure your own panel)" (at 289.56 59.69 0) (effects (font (size 1.778 1.778)) (justify left bottom)))
 (text "STATE" (at 289.56 66.04 0) (effects (font (size 1.27 1.27)) (justify left bottom)))
 (text "CURRENT" (at 368.3 66.04 0) (effects (font (size 1.27 1.27)) (justify left bottom)))
 (text "ESP32-C3 active, radios off" (at 289.56 71.12 0) (effects (font (size 1.27 1.27)) (justify left bottom)))
 (text "20-25 mA" (at 368.3 71.12 0) (effects (font (size 1.27 1.27)) (justify left bottom)))
 (text "Backlight at BACKLIGHT_DEFAULT (140/255)" (at 289.56 74.93 0) (effects (font (size 1.27 1.27)) (justify left bottom)))
 (text "25-50 mA" (at 368.3 74.93 0) (effects (font (size 1.27 1.27)) (justify left bottom)))
 (text "Backlight at full scale (255/255)" (at 289.56 78.74000000000001 0) (effects (font (size 1.27 1.27)) (justify left bottom)))
 (text "40-80 mA" (at 368.3 78.74000000000001 0) (effects (font (size 1.27 1.27)) (justify left bottom)))
 (text "WiFi TX burst" (at 289.56 82.55000000000001 0) (effects (font (size 1.27 1.27)) (justify left bottom)))
 (text "+100-200 mA pk" (at 368.3 82.55000000000001 0) (effects (font (size 1.27 1.27)) (justify left bottom)))
 (text "Deep sleep after low-voltage cutoff" (at 289.56 86.36000000000001 0) (effects (font (size 1.27 1.27)) (justify left bottom)))
 (text "tens of uA" (at 368.3 86.36000000000001 0) (effects (font (size 1.27 1.27)) (justify left bottom)))
 (text "The backlight dominates. This is why the firmware boots at 140/255 and dims to 40/255 below 3.40 V." (at 289.56 93.98 0) (effects (font (size 1.016 1.016) italic) (justify left bottom)))
 (polyline (pts (xy 203.2 148.59) (xy 403.86 148.59) (xy 403.86 236.22) (xy 203.2 236.22) (xy 203.2 148.59)) (stroke (width 0.254) (type default)))
 (text "WIRE LIST -- point-to-point harness" (at 205.74 154.94 0) (effects (font (size 1.778 1.778)) (justify left bottom)))
 (text "NET" (at 205.74 161.29 0) (effects (font (size 1.27 1.27)) (justify left bottom)))
 (text "FROM" (at 231.14 161.29 0) (effects (font (size 1.27 1.27)) (justify left bottom)))
 (text "TO" (at 273.05 161.29 0) (effects (font (size 1.27 1.27)) (justify left bottom)))
 (text "NOTES" (at 311.15 161.29 0) (effects (font (size 1.27 1.27)) (justify left bottom)))
 (text "VBAT" (at 205.74 166.37 0) (effects (font (size 1.27 1.27)) (justify left bottom)))
 (text "BT1 +" (at 231.14 166.37 0) (effects (font (size 1.27 1.27)) (justify left bottom)))
 (text "A1 BAT+ (underside pad)" (at 273.05 166.37 0) (effects (font (size 1.27 1.27)) (justify left bottom)))
 (text "Solder to the pad; no connector" (at 311.15 166.37 0) (effects (font (size 1.27 1.27)) (justify left bottom)))
 (text "GND" (at 205.74 170.18 0) (effects (font (size 1.27 1.27)) (justify left bottom)))
 (text "BT1 -" (at 231.14 170.18 0) (effects (font (size 1.27 1.27)) (justify left bottom)))
 (text "A1 BAT- (underside pad)" (at 273.05 170.18 0) (effects (font (size 1.27 1.27)) (justify left bottom)))
 (text "VBAT" (at 205.74 173.99 0) (effects (font (size 1.27 1.27)) (justify left bottom)))
 (text "A1 BAT+ / BT1 +" (at 231.14 173.99 0) (effects (font (size 1.27 1.27)) (justify left bottom)))
 (text "R1" (at 273.05 173.99 0) (effects (font (size 1.27 1.27)) (justify left bottom)))
 (text "Divider top" (at 311.15 173.99 0) (effects (font (size 1.27 1.27)) (justify left bottom)))
 (text "VBAT_SENSE" (at 205.74 177.8 0) (effects (font (size 1.27 1.27)) (justify left bottom)))
 (text "R1 / R2 junction" (at 231.14 177.8 0) (effects (font (size 1.27 1.27)) (justify left bottom)))
 (text "A1 D0 (GPIO2)" (at 273.05 177.8 0) (effects (font (size 1.27 1.27)) (justify left bottom)))
 (text "Divider tap, ratio 2.0" (at 311.15 177.8 0) (effects (font (size 1.27 1.27)) (justify left bottom)))
 (text "GND" (at 205.74 181.61 0) (effects (font (size 1.27 1.27)) (justify left bottom)))
 (text "R2" (at 231.14 181.61 0) (effects (font (size 1.27 1.27)) (justify left bottom)))
 (text "GND" (at 273.05 181.61 0) (effects (font (size 1.27 1.27)) (justify left bottom)))
 (text "Divider bottom" (at 311.15 181.61 0) (effects (font (size 1.27 1.27)) (justify left bottom)))
 (text "+3V3" (at 205.74 185.42000000000002 0) (effects (font (size 1.27 1.27)) (justify left bottom)))
 (text "A1 3V3 (pin 12)" (at 231.14 185.42000000000002 0) (effects (font (size 1.27 1.27)) (justify left bottom)))
 (text "DS1 VCC" (at 273.05 185.42000000000002 0) (effects (font (size 1.27 1.27)) (justify left bottom)))
 (text "Panel logic + backlight LED supply" (at 311.15 185.42000000000002 0) (effects (font (size 1.27 1.27)) (justify left bottom)))
 (text "GND" (at 205.74 189.23000000000002 0) (effects (font (size 1.27 1.27)) (justify left bottom)))
 (text "A1 GND (pin 13)" (at 231.14 189.23000000000002 0) (effects (font (size 1.27 1.27)) (justify left bottom)))
 (text "DS1 GND" (at 273.05 189.23000000000002 0) (effects (font (size 1.27 1.27)) (justify left bottom)))
 (text "Common return; keep it fat" (at 311.15 189.23000000000002 0) (effects (font (size 1.27 1.27)) (justify left bottom)))
 (text "TFT_SCK" (at 205.74 193.04000000000002 0) (effects (font (size 1.27 1.27)) (justify left bottom)))
 (text "A1 D8 (GPIO8)" (at 231.14 193.04000000000002 0) (effects (font (size 1.27 1.27)) (justify left bottom)))
 (text "DS1 SCL" (at 273.05 193.04000000000002 0) (effects (font (size 1.27 1.27)) (justify left bottom)))
 (text "40 MHz -- short, twist with GND" (at 311.15 193.04000000000002 0) (effects (font (size 1.27 1.27)) (justify left bottom)))
 (text "TFT_MOSI" (at 205.74 196.85000000000002 0) (effects (font (size 1.27 1.27)) (justify left bottom)))
 (text "A1 D10 (GPIO10)" (at 231.14 196.85000000000002 0) (effects (font (size 1.27 1.27)) (justify left bottom)))
 (text "DS1 SDA" (at 273.05 196.85000000000002 0) (effects (font (size 1.27 1.27)) (justify left bottom)))
 (text "40 MHz -- short, twist with GND" (at 311.15 196.85000000000002 0) (effects (font (size 1.27 1.27)) (justify left bottom)))
 (text "TFT_CS" (at 205.74 200.66000000000003 0) (effects (font (size 1.27 1.27)) (justify left bottom)))
 (text "A1 D1 (GPIO3)" (at 231.14 200.66000000000003 0) (effects (font (size 1.27 1.27)) (justify left bottom)))
 (text "DS1 CS" (at 273.05 200.66000000000003 0) (effects (font (size 1.27 1.27)) (justify left bottom)))
 (text "TFT_DC" (at 205.74 204.47000000000003 0) (effects (font (size 1.27 1.27)) (justify left bottom)))
 (text "A1 D2 (GPIO4)" (at 231.14 204.47000000000003 0) (effects (font (size 1.27 1.27)) (justify left bottom)))
 (text "DS1 DC" (at 273.05 204.47000000000003 0) (effects (font (size 1.27 1.27)) (justify left bottom)))
 (text "TFT_RST" (at 205.74 208.28000000000003 0) (effects (font (size 1.27 1.27)) (justify left bottom)))
 (text "A1 D3 (GPIO5)" (at 231.14 208.28000000000003 0) (effects (font (size 1.27 1.27)) (justify left bottom)))
 (text "DS1 RES" (at 273.05 208.28000000000003 0) (effects (font (size 1.27 1.27)) (justify left bottom)))
 (text "TFT_BL" (at 205.74 212.09000000000003 0) (effects (font (size 1.27 1.27)) (justify left bottom)))
 (text "A1 D6 (GPIO21)" (at 231.14 212.09000000000003 0) (effects (font (size 1.27 1.27)) (justify left bottom)))
 (text "DS1 BLK" (at 273.05 212.09000000000003 0) (effects (font (size 1.27 1.27)) (justify left bottom)))
 (text "LEDC PWM dimming" (at 311.15 212.09000000000003 0) (effects (font (size 1.27 1.27)) (justify left bottom)))
 (text "BTN_N" (at 205.74 215.90000000000003 0) (effects (font (size 1.27 1.27)) (justify left bottom)))
 (text "A1 D7 (GPIO20)" (at 231.14 215.90000000000003 0) (effects (font (size 1.27 1.27)) (justify left bottom)))
 (text "SW1 pin 1" (at 273.05 215.90000000000003 0) (effects (font (size 1.27 1.27)) (justify left bottom)))
 (text "Active low, internal pull-up" (at 311.15 215.90000000000003 0) (effects (font (size 1.27 1.27)) (justify left bottom)))
 (text "GND" (at 205.74 219.71000000000004 0) (effects (font (size 1.27 1.27)) (justify left bottom)))
 (text "SW1 pin 2" (at 231.14 219.71000000000004 0) (effects (font (size 1.27 1.27)) (justify left bottom)))
 (text "GND" (at 273.05 219.71000000000004 0) (effects (font (size 1.27 1.27)) (justify left bottom)))
 (text "26-30 AWG stranded silicone hook-up wire. Route the SPI pair and its ground return together and keep them" (at 205.74 226.06000000000003 0) (effects (font (size 1.016 1.016) italic) (justify left bottom)))
 (text "clear of the LiPo. Every joint that flexes when the hat is put on or taken off wants strain relief." (at 205.74 229.36200000000005 0) (effects (font (size 1.016 1.016) italic) (justify left bottom)))

 (sheet_instances (path "" (page "1"))))
